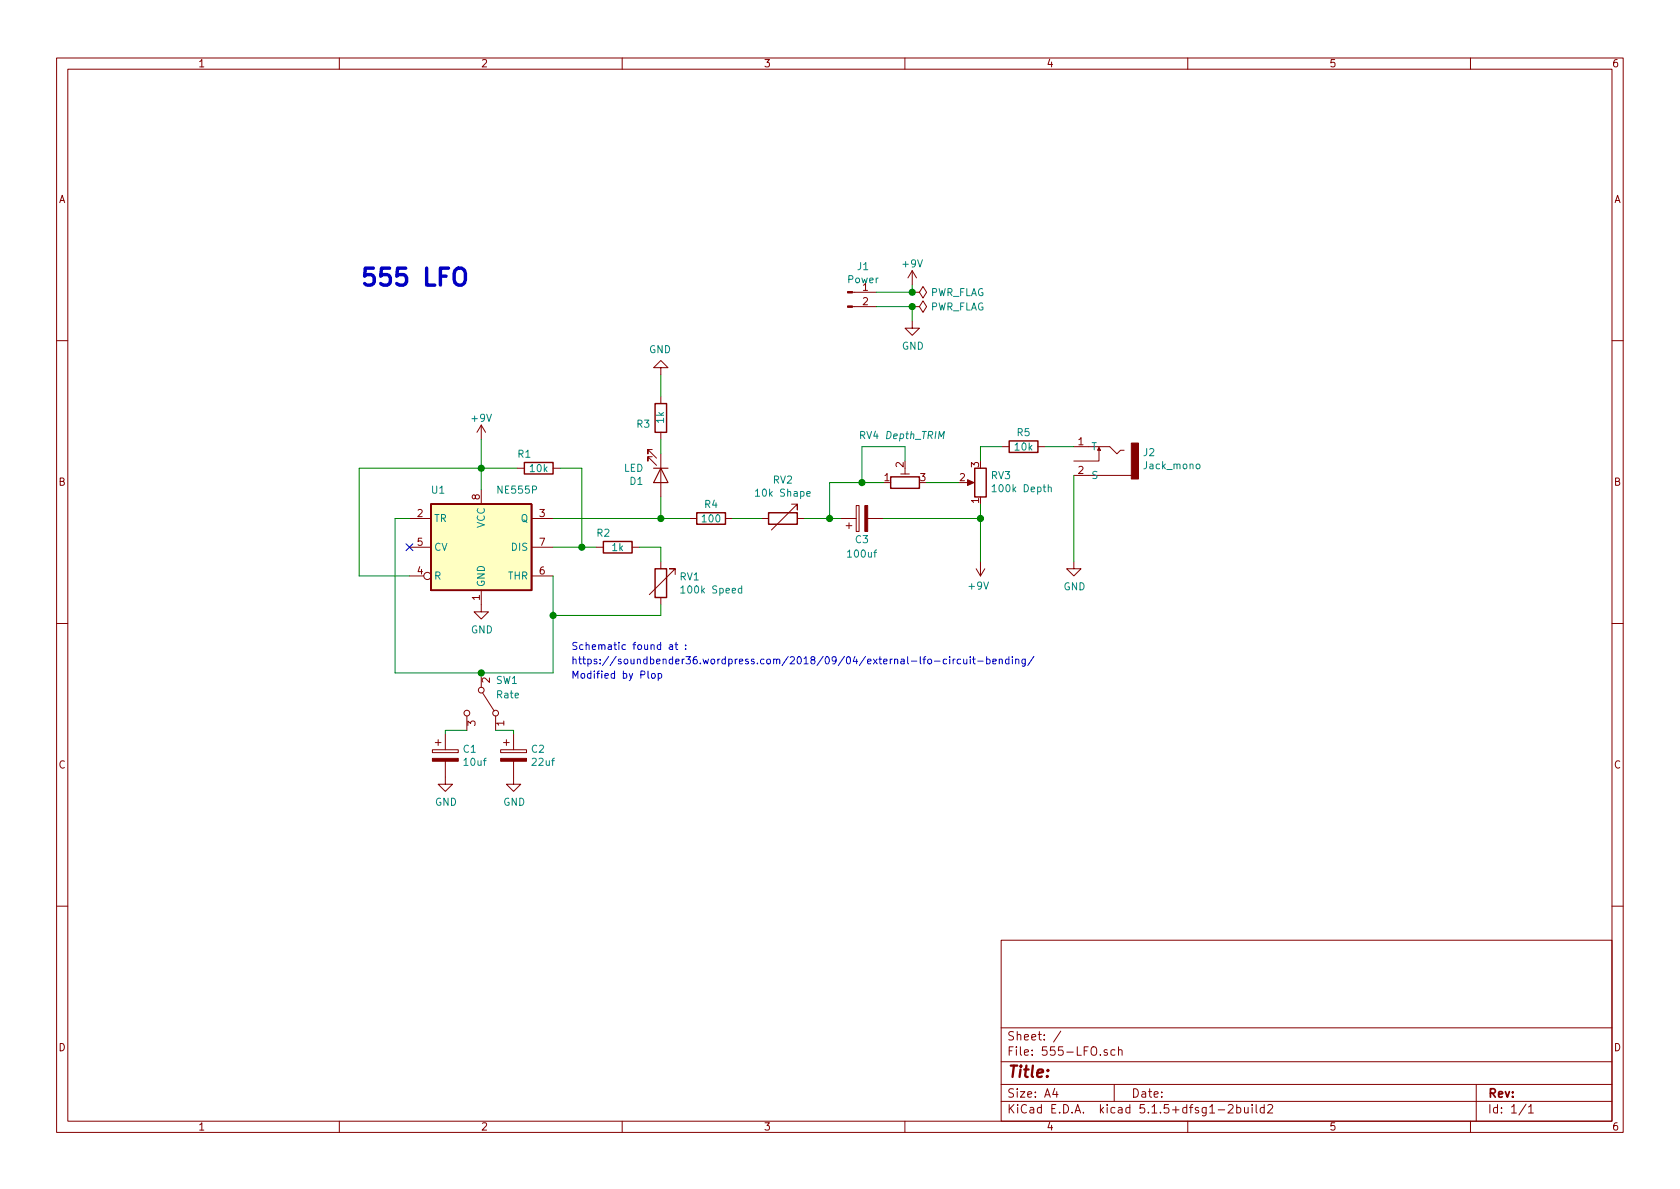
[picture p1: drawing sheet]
EESchema Schematic File Version 4
EELAYER 30 0
EELAYER END
$Descr A4 11693 8268
encoding utf-8
Sheet 1 1
Title ""
Date ""
Rev ""
Comp ""
Comment1 ""
Comment2 ""
Comment3 ""
Comment4 ""
$EndDescr
$Comp
L 555-LFO-rescue:NE555P-Timer U1
U 1 1
P 3350 3800
F 0 "U1" H 3050 4200 50  0000 C CNN
F 1 "NE555P" H 3600 4200 50  0000 C CNN
F 2 "00_Mes_empreintes:DIP-8_Socket" H 4000 3400 50  0001 C CNN
F 3 "http://www.ti.com/lit/ds/symlink/ne555.pdf" H 4200 3400 50  0001 C CNN
	1    3350 3800
	1    0    0    -1  
$EndComp
$Comp
L Device:R R3
U 1 1
P 4600 2900
F 0 "R3" H 4670 2946 50  0000 L CNN
F 1 "1k" V 4600 2850 50  0000 L CNN
F 2 "Resistor_THT:R_Axial_DIN0207_L6.3mm_D2.5mm_P7.62mm_Horizontal" V 4530 2900 50  0001 C CNN
F 3 "~" H 4600 2900 50  0001 C CNN
	1    4600 2900
	-1   0    0    1   
$EndComp
$Comp
L Device:CP C3
U 1 1
P 6000 3600
F 0 "C3" V 5850 3600 50  0000 C CNN
F 1 "100uf" V 5750 3600 50  0000 C CNN
F 2 "00_Mes_empreintes:CP_Radial_5*11" H 6038 3450 50  0001 C CNN
F 3 "~" H 6000 3600 50  0001 C CNN
	1    6000 3600
	0    -1   -1   0   
$EndComp
Wire Wire Line
	4600 3800 4600 3900
Wire Wire Line
	3850 4000 3850 4275
Wire Wire Line
	2850 3600 2750 3600
$Comp
L Device:CP C1
U 1 1
P 3100 5250
F 0 "C1" H 3218 5296 50  0000 L CNN
F 1 "10uf" H 3218 5205 50  0000 L CNN
F 2 "00_Mes_empreintes:CP_Radial_5*11" H 3138 5100 50  0001 C CNN
F 3 "~" H 3100 5250 50  0001 C CNN
	1    3100 5250
	1    0    0    -1  
$EndComp
$Comp
L power:GND #PWR01
U 1 1
P 3100 5400
F 0 "#PWR01" H 3100 5150 50  0001 C CNN
F 1 "GND" H 3105 5227 50  0000 C CNN
F 2 "" H 3100 5400 50  0001 C CNN
F 3 "" H 3100 5400 50  0001 C CNN
	1    3100 5400
	1    0    0    -1  
$EndComp
$Comp
L power:GND #PWR03
U 1 1
P 3350 4200
F 0 "#PWR03" H 3350 3950 50  0001 C CNN
F 1 "GND" H 3355 4027 50  0000 C CNN
F 2 "" H 3350 4200 50  0001 C CNN
F 3 "" H 3350 4200 50  0001 C CNN
	1    3350 4200
	1    0    0    -1  
$EndComp
$Comp
L Device:R R2
U 1 1
P 4300 3800
F 0 "R2" V 4200 3700 50  0000 C CNN
F 1 "1k" V 4300 3800 50  0000 C CNN
F 2 "Resistor_THT:R_Axial_DIN0207_L6.3mm_D2.5mm_P7.62mm_Horizontal" V 4230 3800 50  0001 C CNN
F 3 "~" H 4300 3800 50  0001 C CNN
	1    4300 3800
	0    1    1    0   
$EndComp
Wire Wire Line
	4600 3800 4450 3800
$Comp
L Device:LED D1
U 1 1
P 4600 3300
F 0 "D1" V 4639 3182 50  0000 R CNN
F 1 "LED" V 4548 3182 50  0000 R CNN
F 2 "LED_THT:LED_D5.0mm" H 4600 3300 50  0001 C CNN
F 3 "~" H 4600 3300 50  0001 C CNN
	1    4600 3300
	0    1    1    0   
$EndComp
$Comp
L power:GND #PWR05
U 1 1
P 4600 2600
F 0 "#PWR05" H 4600 2350 50  0001 C CNN
F 1 "GND" H 4605 2427 50  0000 C CNN
F 2 "" H 4600 2600 50  0001 C CNN
F 3 "" H 4600 2600 50  0001 C CNN
	1    4600 2600
	-1   0    0    1   
$EndComp
$Comp
L Device:R R4
U 1 1
P 4950 3600
F 0 "R4" V 4850 3600 50  0000 C CNN
F 1 "100" V 4950 3600 50  0000 C CNN
F 2 "Resistor_THT:R_Axial_DIN0207_L6.3mm_D2.5mm_P7.62mm_Horizontal" V 4880 3600 50  0001 C CNN
F 3 "~" H 4950 3600 50  0001 C CNN
	1    4950 3600
	0    1    1    0   
$EndComp
$Comp
L Device:R_POT RV3
U 1 1
P 6825 3350
F 0 "RV3" H 6755 3304 50  0000 R CNN
F 1 "100k Depth" H 6755 3395 50  0000 R CNN
F 2 "00_Mes_empreintes:Wire_Pad_1x03_Drill-1.5mm" H 6825 3350 50  0001 C CNN
F 3 "~" H 6825 3350 50  0001 C CNN
	1    6825 3350
	-1   0    0    1   
$EndComp
$Comp
L Device:R R5
U 1 1
P 7125 3100
F 0 "R5" V 7025 3100 50  0000 C CNN
F 1 "10k" V 7125 3100 50  0000 C CNN
F 2 "Resistor_THT:R_Axial_DIN0207_L6.3mm_D2.5mm_P7.62mm_Horizontal" V 7055 3100 50  0001 C CNN
F 3 "~" H 7125 3100 50  0001 C CNN
	1    7125 3100
	0    1    1    0   
$EndComp
Wire Wire Line
	6975 3100 6825 3100
Wire Wire Line
	6825 3100 6825 3200
Wire Wire Line
	4050 3800 4050 3250
$Comp
L power:+9V #PWR02
U 1 1
P 3350 3050
F 0 "#PWR02" H 3350 2900 50  0001 C CNN
F 1 "+9V" H 3350 3200 50  0000 C CNN
F 2 "" H 3350 3050 50  0001 C CNN
F 3 "" H 3350 3050 50  0001 C CNN
	1    3350 3050
	1    0    0    -1  
$EndComp
$Comp
L power:+9V #PWR08
U 1 1
P 6825 3900
F 0 "#PWR08" H 6825 3750 50  0001 C CNN
F 1 "+9V" H 6840 4073 50  0000 C CNN
F 2 "" H 6825 3900 50  0001 C CNN
F 3 "" H 6825 3900 50  0001 C CNN
	1    6825 3900
	-1   0    0    1   
$EndComp
NoConn ~ 2850 3800
Wire Wire Line
	4050 3800 3850 3800
$Comp
L Device:R R1
U 1 1
P 3750 3250
F 0 "R1" V 3650 3150 50  0000 C CNN
F 1 "10k" V 3750 3250 50  0000 C CNN
F 2 "Resistor_THT:R_Axial_DIN0207_L6.3mm_D2.5mm_P7.62mm_Horizontal" V 3680 3250 50  0001 C CNN
F 3 "~" H 3750 3250 50  0001 C CNN
	1    3750 3250
	0    1    1    0   
$EndComp
Wire Wire Line
	3350 3250 3350 3400
Wire Wire Line
	3350 3250 3600 3250
Wire Wire Line
	3900 3250 4050 3250
Connection ~ 3350 3250
Wire Wire Line
	3350 3250 2500 3250
Wire Wire Line
	2500 3250 2500 4000
Wire Wire Line
	2500 4000 2850 4000
Wire Wire Line
	3350 3050 3350 3250
Wire Wire Line
	4150 3800 4050 3800
Connection ~ 4050 3800
Wire Wire Line
	4600 2600 4600 2750
Wire Wire Line
	3850 3600 4600 3600
Text Notes 3975 4525 0    50   ~ 0
Schematic found at :
Text Notes 3975 4625 0    50   ~ 0
https://soundbender36.wordpress.com/2018/09/04/external-lfo-circuit-bending/
$Comp
L Connector:Conn_01x02_Male J1
U 1 1
P 5900 2025
F 0 "J1" H 6008 2206 50  0000 C CNN
F 1 "Power" H 6008 2115 50  0000 C CNN
F 2 "00_Mes_empreintes:Wire_Pad_1x02_Drill-1.5mm" H 5900 2025 50  0001 C CNN
F 3 "~" H 5900 2025 50  0001 C CNN
	1    5900 2025
	1    0    0    -1  
$EndComp
$Comp
L power:+9V #PWR06
U 1 1
P 6350 1975
F 0 "#PWR06" H 6350 1825 50  0001 C CNN
F 1 "+9V" H 6350 2125 50  0000 C CNN
F 2 "" H 6350 1975 50  0001 C CNN
F 3 "" H 6350 1975 50  0001 C CNN
	1    6350 1975
	1    0    0    -1  
$EndComp
$Comp
L power:GND #PWR07
U 1 1
P 6350 2225
F 0 "#PWR07" H 6350 1975 50  0001 C CNN
F 1 "GND" H 6355 2052 50  0000 C CNN
F 2 "" H 6350 2225 50  0001 C CNN
F 3 "" H 6350 2225 50  0001 C CNN
	1    6350 2225
	1    0    0    -1  
$EndComp
Wire Wire Line
	6100 2025 6350 2025
Wire Wire Line
	6350 2025 6350 1975
Wire Wire Line
	6350 2225 6350 2125
Wire Wire Line
	6350 2125 6100 2125
$Comp
L power:PWR_FLAG #FLG01
U 1 1
P 6350 2025
F 0 "#FLG01" H 6350 2100 50  0001 C CNN
F 1 "PWR_FLAG" V 6350 2153 50  0000 L CNN
F 2 "" H 6350 2025 50  0001 C CNN
F 3 "~" H 6350 2025 50  0001 C CNN
	1    6350 2025
	0    1    1    0   
$EndComp
Connection ~ 6350 2025
$Comp
L power:PWR_FLAG #FLG02
U 1 1
P 6350 2125
F 0 "#FLG02" H 6350 2200 50  0001 C CNN
F 1 "PWR_FLAG" V 6350 2253 50  0000 L CNN
F 2 "" H 6350 2125 50  0001 C CNN
F 3 "~" H 6350 2125 50  0001 C CNN
	1    6350 2125
	0    1    1    0   
$EndComp
Connection ~ 6350 2125
Wire Wire Line
	5600 3600 5775 3600
Wire Wire Line
	5775 3600 5775 3350
Connection ~ 5775 3600
Wire Wire Line
	5775 3600 5850 3600
Wire Wire Line
	7475 3100 7275 3100
$Comp
L power:GND #PWR09
U 1 1
P 7475 3900
F 0 "#PWR09" H 7475 3650 50  0001 C CNN
F 1 "GND" H 7480 3727 50  0000 C CNN
F 2 "" H 7475 3900 50  0001 C CNN
F 3 "" H 7475 3900 50  0001 C CNN
	1    7475 3900
	1    0    0    -1  
$EndComp
$Comp
L Switch:SW_SPDT SW1
U 1 1
P 3350 4875
F 0 "SW1" V 3200 4975 50  0000 L CNN
F 1 "Rate" V 3300 4975 50  0000 L CNN
F 2 "00_Mes_empreintes:Wire_Pad_1x03_Drill-1.5mm" H 3350 4875 50  0001 C CNN
F 3 "~" H 3350 4875 50  0001 C CNN
	1    3350 4875
	0    1    1    0   
$EndComp
$Comp
L Device:CP C2
U 1 1
P 3575 5250
F 0 "C2" H 3693 5296 50  0000 L CNN
F 1 "22uf" H 3693 5205 50  0000 L CNN
F 2 "00_Mes_empreintes:CP_Radial_5*11" H 3613 5100 50  0001 C CNN
F 3 "~" H 3575 5250 50  0001 C CNN
	1    3575 5250
	1    0    0    -1  
$EndComp
$Comp
L power:GND #PWR04
U 1 1
P 3575 5400
F 0 "#PWR04" H 3575 5150 50  0001 C CNN
F 1 "GND" H 3580 5227 50  0000 C CNN
F 2 "" H 3575 5400 50  0001 C CNN
F 3 "" H 3575 5400 50  0001 C CNN
	1    3575 5400
	1    0    0    -1  
$EndComp
Wire Wire Line
	4600 4275 4600 4200
Wire Wire Line
	4600 4275 3850 4275
Wire Wire Line
	3350 4675 2750 4675
Wire Wire Line
	2750 3600 2750 4675
Wire Wire Line
	3350 4675 3850 4675
Wire Wire Line
	3850 4675 3850 4275
Connection ~ 3350 4675
Connection ~ 3850 4275
Wire Wire Line
	3575 5100 3575 5075
Wire Wire Line
	3575 5075 3450 5075
Wire Wire Line
	3100 5100 3100 5075
Wire Wire Line
	3100 5075 3250 5075
Connection ~ 4600 3600
Wire Wire Line
	4600 3600 4800 3600
Wire Wire Line
	6825 3500 6825 3600
Connection ~ 6825 3600
Wire Wire Line
	6825 3600 6825 3900
Wire Wire Line
	6150 3350 6000 3350
Text Notes 3975 4725 0    50   ~ 0
Modified by Plop
Wire Wire Line
	4600 3450 4600 3600
Wire Wire Line
	4600 3150 4600 3050
Text Notes 2500 2000 0    118  ~ 24
555 LFO
$Comp
L Device:R_POT_TRIM RV4
U 1 1
P 6300 3350
F 0 "RV4" V 6625 3600 50  0000 C CNN
F 1 "Depth_TRIM" V 6625 3275 50  0000 C CIN
F 2 "00_Mes_empreintes:Trimot_RM-065" H 6300 3350 50  0001 C CNN
F 3 "~" H 6300 3350 50  0001 C CNN
	1    6300 3350
	0    -1   -1   0   
$EndComp
Wire Wire Line
	6300 3200 6300 3100
Connection ~ 6000 3350
Wire Wire Line
	6000 3350 5775 3350
Wire Wire Line
	6300 3100 6000 3100
Wire Wire Line
	6000 3100 6000 3350
Wire Wire Line
	6150 3600 6825 3600
Wire Wire Line
	6675 3350 6450 3350
$Comp
L 00_Mes_symboles:Jack_mono J2
U 1 1
P 7650 3100
F 0 "J2" H 7347 3061 50  0000 R CNN
F 1 "Jack_mono" H 7347 2970 50  0000 R CNN
F 2 "00_Mes_empreintes:Wire_Pad_1x02_Drill-1.5mm" H 7625 3050 50  0001 C CNN
F 3 "~" H 7625 3050 50  0001 C CNN
	1    7650 3100
	-1   0    0    -1  
$EndComp
Wire Wire Line
	7475 3300 7475 3900
$Comp
L Device:R_Variable RV2
U 1 1
P 5450 3600
F 0 "RV2" V 5715 3600 50  0000 C CNN
F 1 "10k Shape" V 5624 3600 50  0000 C CNN
F 2 "00_Mes_empreintes:Wire_Pad_1x02_Drill-1.5mm" V 5380 3600 50  0001 C CNN
F 3 "~" H 5450 3600 50  0001 C CNN
	1    5450 3600
	0    1    -1   0   
$EndComp
$Comp
L Device:R_Variable RV1
U 1 1
P 4600 4050
F 0 "RV1" H 4728 4096 50  0000 L CNN
F 1 "100k Speed" H 4728 4005 50  0000 L CNN
F 2 "00_Mes_empreintes:Wire_Pad_1x02_Drill-1.5mm" V 4530 4050 50  0001 C CNN
F 3 "~" H 4600 4050 50  0001 C CNN
	1    4600 4050
	1    0    0    -1  
$EndComp
Wire Wire Line
	5100 3600 5300 3600
$EndSCHEMATC
